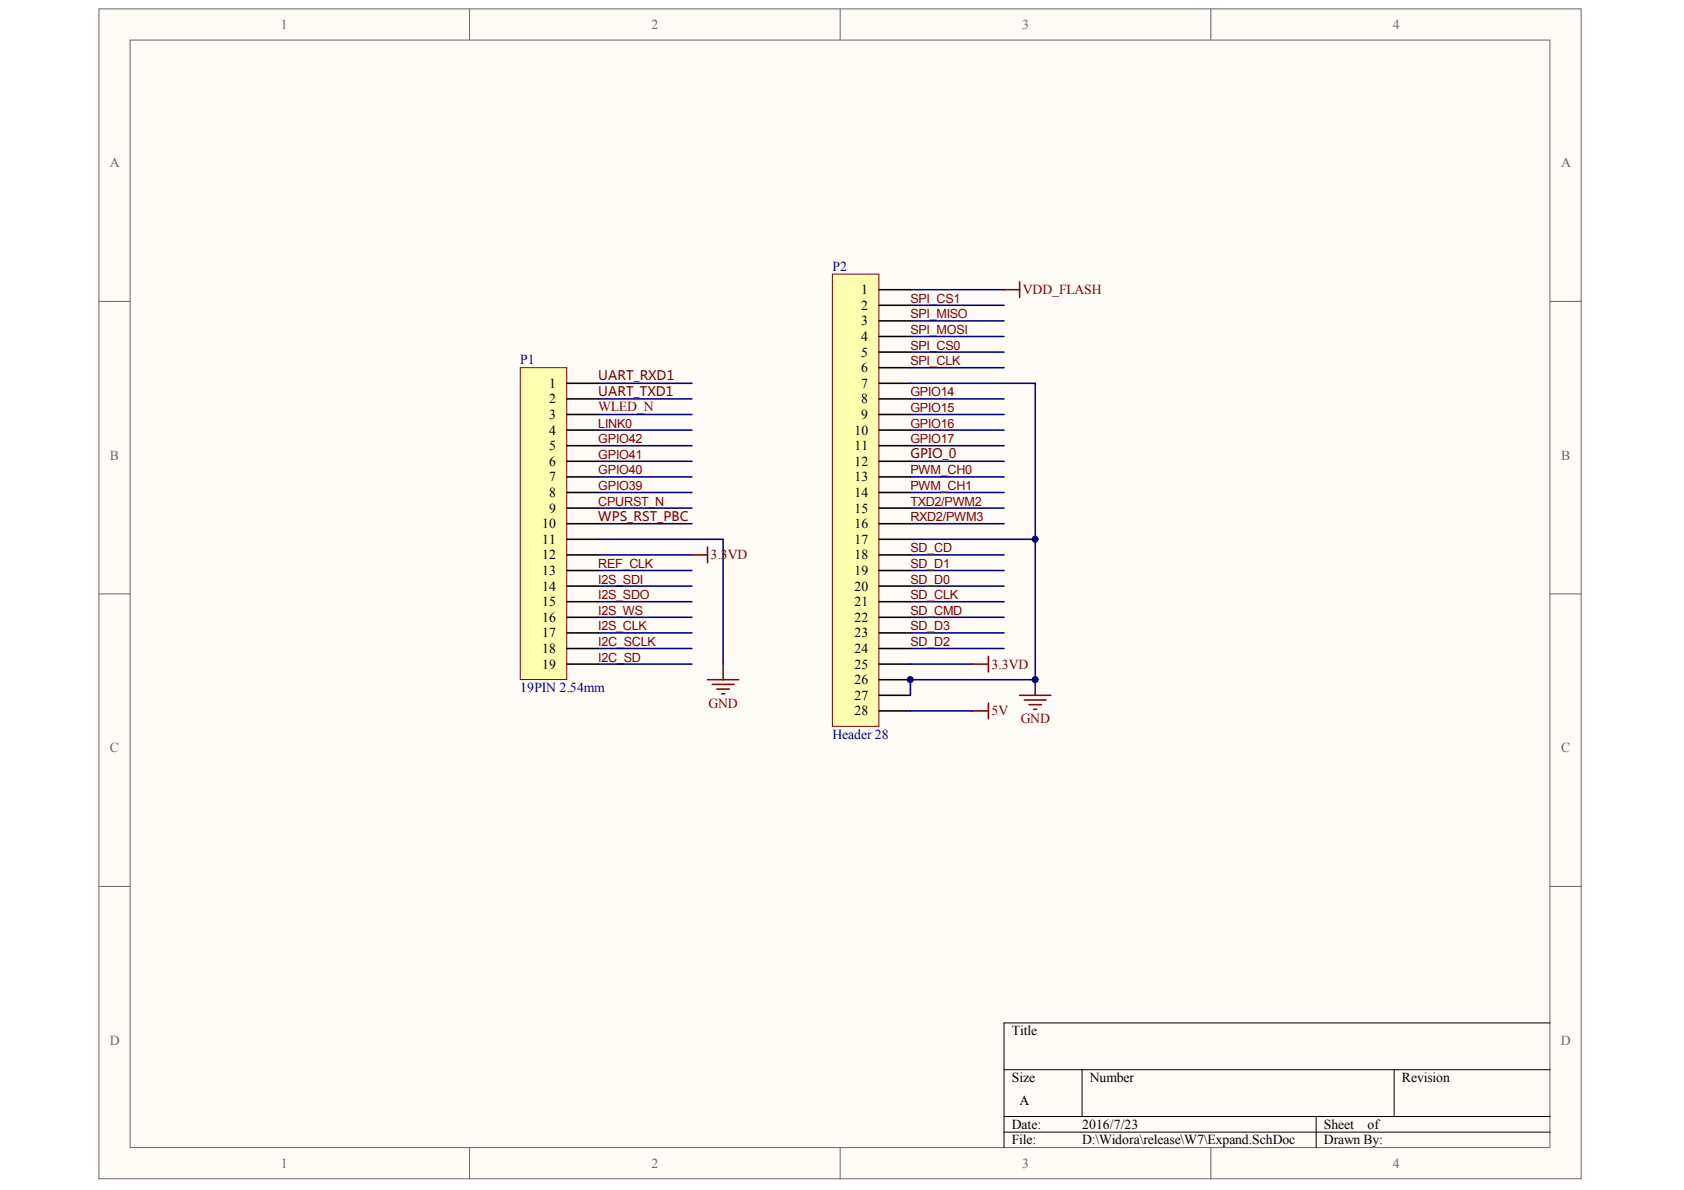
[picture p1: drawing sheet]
<svg xmlns="http://www.w3.org/2000/svg" width="297mm" height="210mm" viewBox="0 0 297 210" stroke-linecap="round" stroke-linejoin="round" font-family="sans-serif">
<g fill="#fffcf8" stroke="#696969" stroke-width=".18">
<path d="M17.4 1.6h261.5v206.3h-261.5z"/>
<path d="M23 7.1h250.4v195.3h-250.4z"/>
</g>
<path d="M82.8 1.6v5.5M148.2 1.6v5.5M213.6 1.6v5.5M17.4 53.2h5.6M273.4 53.2h5.5M17.4 104.8h5.6M273.4 104.8h5.5M17.4 156.4h5.6M273.4 156.4h5.5M82.8 202.4v5.6M148.2 202.4v5.6M213.6 202.4v5.6" fill="none" stroke="#696969" stroke-width=".18"/>
<path d="M177.1 188.7h96.3M177.1 196.9h96.3M177.1 199.7h96.3M190.9 188.7v8.2M232.2 196.9v5.5M245.9 188.7v8.2M273.4 180.4h-96.3v22" fill="none" stroke="#000" stroke-width=".18"/>
<g fill="none" stroke="#800000" stroke-width=".28">
<path d="M177.1 51.1h2.8M179.9 49.7v2.8M124.8 119.9h5.5M127.6 117.1v2.8M171.6 117.1h2.7M174.3 115.8v2.7M182.6 119.9v2.7M125.6 120.7h3.9M126.5 121.5h2.2M127.3 122.4h.5M171.6 125.4h2.7M174.3 124v2.8"/>
<path d="M179.9 122.6h5.5M180.7 123.5h3.8M181.5 124.3h2.2M182.3 125.1h.6"/>
</g>
<g fill="none" stroke="#000080" stroke-width=".28">
<path d="M160.6 59.4h16.5M160.6 56.6h16.5M105.5 78.6h16.5M105.5 70.4h16.5M105.5 73.1h16.5M105.5 75.9h16.5M105.5 67.6h16.5M160.6 78.6h16.5M160.6 70.4h16.5M160.6 62.1h16.5M160.6 73.1h16.5M160.6 75.9h16.5"/>
<path d="M105.5 95.1h22.1v22M105.5 86.9h16.5M105.5 81.4h16.5M105.5 89.6h16.5M105.5 84.1h16.5M105.5 92.4h16.5M105.5 97.9h16.5M160.6 86.9h16.5M160.6 81.4h16.5M160.6 89.6h16.5M160.6 84.1h16.5M160.6 92.4h16.5"/>
<path d="M160.6 97.9h16.5M105.5 106.1h16.5M105.5 103.4h16.5M105.5 108.9h16.5M105.5 100.6h16.5M105.5 111.6h16.5M105.5 114.4h16.5M160.6 106.1h16.5M160.6 103.4h16.5M160.6 108.9h16.5M160.6 100.6h16.5M160.6 111.6h16.5"/>
</g>
<path d="M91.8 64.9h8.2v55h-8.2z" fill="#ffffb0" stroke="#800000" stroke-width=".18"/>
<g fill="none" stroke="#000" stroke-width=".28">
<path d="M100 67.6h5.5M100 70.4h5.5M100 73.1h5.5M100 75.9h5.5M100 78.6h5.5M100 81.4h5.5M100 84.1h5.5M100 86.9h5.5M100 89.6h5.5M100 92.4h5.5M100 95.1h5.5M100 97.9h5.5"/>
<path d="M100 100.6h5.5M100 103.4h5.5M100 106.1h5.5M100 108.9h5.5M100 111.6h5.5M100 114.4h5.5M100 117.1h5.5"/>
</g>
<path d="M160.6 53.8h16.5M160.6 51.1h16.5M160.6 64.9h16.5M160.6 95.1h22M105.5 117.1h16.5M160.6 114.4h16.5" fill="none" stroke="#000080" stroke-width=".28"/>
<path d="M122 97.9h2.8M124.8 96.5v2.8" fill="none" stroke="#800000" stroke-width=".28"/>
<path d="M146.8 48.3h8.2v79.8h-8.2z" fill="#ffffb0" stroke="#800000" stroke-width=".18"/>
<g fill="none" stroke="#000" stroke-width=".28">
<path d="M155.1 51.1h5.5M155.1 53.8h5.5M155.1 56.6h5.5M155.1 59.4h5.5M155.1 62.1h5.5M155.1 64.9h5.5M155.1 67.6h5.5M155.1 70.4h5.5M155.1 73.1h5.5M155.1 75.9h5.5M155.1 78.6h5.5M155.1 81.4h5.5"/>
<path d="M155.1 84.1h5.5M155.1 86.9h5.5M155.1 89.6h5.5M155.1 92.4h5.5M155.1 95.1h5.5M155.1 97.9h5.5M155.1 100.6h5.5M155.1 103.4h5.5M155.1 106.1h5.5M155.1 108.9h5.5M155.1 111.6h5.5M155.1 114.4h5.5"/>
<path d="M155.1 117.1h5.5M155.1 119.9h5.5M155.1 122.6h5.5M155.1 125.4h5.5"/>
</g>
<path d="M160.6 67.6h22v52.3h-22v2.7M160.6 117.1h11M160.6 125.4h11" fill="none" stroke="#000080" stroke-width=".28"/>
<g fill="#000080" stroke="#000080" stroke-width=".18">
<circle cx="160.6" cy="119.9" r=".53"/>
<circle cx="182.6" cy="119.9" r=".53"/>
<circle cx="182.6" cy="95.1" r=".53"/>
</g>
<g font-size="2.4" fill="#696969">
<text x="49.5" y="5.1">1</text>
<text x="114.9" y="5.1">2</text>
<text x="180.3" y="5.1">3</text>
<text x="245.7" y="5.1">4</text>
<text x="19.4" y="29.5">A</text>
<text x="275.4" y="29.5">A</text>
<text x="19.4" y="81.1">B</text>
<text x="275.4" y="81.1">B</text>
<text x="19.4" y="132.7">C</text>
<text x="275.4" y="132.7">C</text>
<text x="19.3" y="184.3">D</text>
<text x="275.3" y="184.3">D</text>
<text x="49.5" y="206">1</text>
<text x="114.9" y="206">2</text>
<text x="180.3" y="206">3</text>
<text x="245.7" y="206">4</text>
</g>
<g font-size="2.4" fill="#000080">
<text x="146.8" y="47.8">P2</text>
<text x="91.8" y="64.3">P1</text>
<text x="91.8" y="122.1">19PIN 2.54mm</text>
<text x="146.8" y="130.3">Header 28</text>
</g>
<g font-size="2.4">
<text x="151.9" y="51.9">1</text>
<text x="151.9" y="54.6">2</text>
<text x="151.9" y="57.4">3</text>
<text x="151.9" y="60.1">4</text>
<text x="151.9" y="62.9">5</text>
<text x="151.9" y="65.6">6</text>
<text x="96.9" y="68.4">1</text>
<text x="96.9" y="71.1">2</text>
<text x="151.9" y="68.4">7</text>
<text x="151.9" y="71.1">8</text>
<text x="96.9" y="73.9">3</text>
<text x="96.9" y="76.6">4</text>
<text x="150.7" y="76.6">10</text>
<text x="151.9" y="73.9">9</text>
<text x="96.9" y="79.4">5</text>
<text x="96.9" y="82.1">6</text>
<text x="150.7" y="79.4">11</text>
<text x="150.7" y="82.1">12</text>
<text x="96.9" y="84.9">7</text>
<text x="96.9" y="87.7">8</text>
<text x="150.7" y="84.9">13</text>
<text x="150.7" y="87.7">14</text>
<text x="95.7" y="93.2">10</text>
<text x="95.7" y="95.9">11</text>
<text x="96.9" y="90.4">9</text>
<text x="150.7" y="90.4">15</text>
<text x="150.7" y="93.2">16</text>
<text x="150.7" y="95.9">17</text>
<text x="95.7" y="98.7">12</text>
<text x="95.7" y="101.4">13</text>
<text x="150.7" y="98.7">18</text>
<text x="150.7" y="101.4">19</text>
<text x="95.7" y="104.2">14</text>
<text x="95.7" y="106.9">15</text>
<text x="150.7" y="104.2">20</text>
<text x="150.7" y="106.9">21</text>
<text x="95.7" y="109.7">16</text>
<text x="95.7" y="112.4">17</text>
<text x="150.7" y="109.7">22</text>
<text x="150.7" y="112.4">23</text>
<text x="95.7" y="115.2">18</text>
<text x="95.7" y="117.9">19</text>
<text x="150.7" y="115.2">24</text>
<text x="150.7" y="117.9">25</text>
<text x="150.7" y="120.7">26</text>
<text x="150.7" y="123.4">27</text>
<text x="150.7" y="126.2">28</text>
<text x="178.5" y="182.6">Title</text>
<text x="178.5" y="190.8">Size</text>
<text x="192.2" y="190.8">Number</text>
<text x="247.3" y="190.8">Revision</text>
<text x="179.9" y="195">A</text>
<text x="178.5" y="199.1">Date:</text>
<text x="178.5" y="201.9">File:</text>
<text x="190.9" y="199.1">2016/7/23</text>
<text x="190.9" y="201.9">D:\Widora\release\W7\Expand.SchDoc</text>
<text x="233.5" y="199.1">Sheet</text>
<text x="233.5" y="201.9">Drawn By:</text>
<text x="241.2" y="199.1">of</text>
</g>
<g font-size="2.4" fill="#800000">
<text x="180.4" y="51.9">VDD_FLASH</text>
<text x="105.5" y="72.5">WLED_N</text>
<text x="125.4" y="98.7">3.3VD</text>
<text x="174.9" y="117.9">3.3VD</text>
<text x="125" y="124.8">GND</text>
<text x="174.9" y="126.2">5V</text>
<text x="180" y="127.6">GND</text>
</g>
<g font-size="2.3" fill="#800000">
<text x="105.5" y="69.8">UART_TXD1</text>
<text x="105.5" y="67.1">UART_RXD1</text>
<text x="160.6" y="80.8">GPIO_0</text>
<text x="105.5" y="91.8">WPS_RST_PBC</text>
</g>
<g font-size="2.2" fill="#800000">
<text x="160.6" y="53.4">SPI_CS1</text>
<text x="160.6" y="58.9">SPI_MOSI</text>
<text x="160.6" y="56.2">SPI_MISO</text>
<text x="160.6" y="61.7">SPI_CS0</text>
<text x="160.6" y="64.4">SPI_CLK</text>
<text x="160.6" y="69.9">GPIO14</text>
<text x="105.5" y="75.4">LINK0</text>
<text x="160.6" y="72.7">GPIO15</text>
<text x="160.6" y="75.4">GPIO16</text>
<text x="105.5" y="83.7">GPIO40</text>
<text x="105.5" y="80.9">GPIO41</text>
<text x="105.5" y="78.2">GPIO42</text>
<text x="160.6" y="83.7">PWM_CH0</text>
<text x="160.6" y="78.2">GPIO17</text>
<text x="105.5" y="86.4">GPIO39</text>
<text x="105.5" y="89.2">CPURST_N</text>
<text x="160.6" y="86.4">PWM_CH1</text>
<text x="160.6" y="89.2">TXD2/PWM2</text>
<text x="160.6" y="91.9">RXD2/PWM3</text>
<text x="105.5" y="100.2">REF_CLK</text>
<text x="160.6" y="100.2">SD_D1</text>
<text x="160.6" y="97.4">SD_CD</text>
<text x="105.5" y="103">I2S_SDI</text>
<text x="105.5" y="105.7">I2S_SDO</text>
<text x="160.6" y="105.7">SD_CLK</text>
<text x="160.6" y="103">SD_D0</text>
<text x="105.5" y="114">I2C_SCLK</text>
<text x="105.5" y="111.2">I2S_CLK</text>
<text x="105.5" y="108.5">I2S_WS</text>
<text x="160.6" y="114">SD_D2</text>
<text x="160.6" y="111.2">SD_D3</text>
<text x="160.6" y="108.5">SD_CMD</text>
<text x="105.5" y="116.7">I2C_SD</text>
</g>
</svg>
